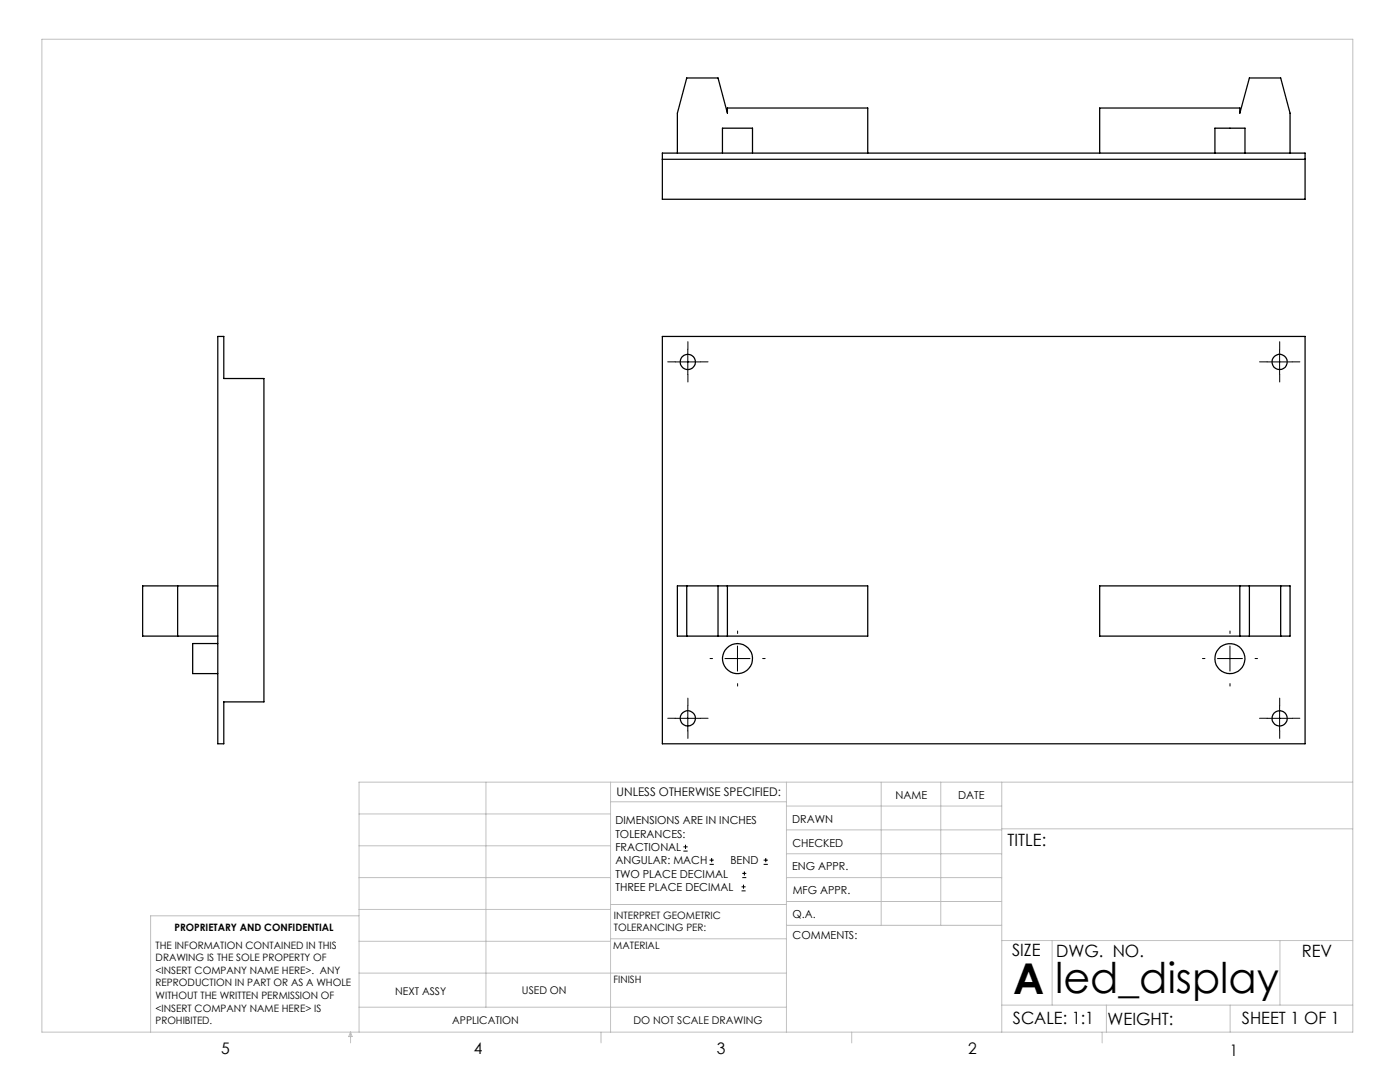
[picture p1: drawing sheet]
<svg xmlns="http://www.w3.org/2000/svg" width="279mm" height="216mm" viewBox="0 0 279 216" stroke-linecap="round" stroke-linejoin="round" font-family="sans-serif">
<g fill="none" stroke="#000" stroke-width=".2">
<path d="M134.8 72.2h5M137.3 69.7v5M252.9 72.2h5M255.4 69.7v5M144.7 131.4h5M147.2 128.9v5M243 131.4h5M245.5 128.9v5M134.8 143.3h5M137.3 140.8v5M252.9 143.3h5M255.4 140.8v5"/>
<path d="M136.4 169.8h.8M136.4 169h.8M136.8 168.6v.8M141.6 172.5h.9M141.6 171.6h.9M142 171.2v.8M148 177.8h.8M148 177h.8M148.1 175.1h.8M148.1 174.3h.8M148.4 176.5v.8M148.6 173.9v.8"/>
<path d="M152.4 172.5h.8M152.4 171.6h.8M152.8 171.2v.8"/>
</g>
<g fill="none" stroke="#000" stroke-width=".2" stroke-dasharray="15.2 1.3 1.3 1.3">
<path d="M134.8 72.2h-1.5M137.3 69.7v-1.5M137.3 74.7v1.5M139.8 72.2h1.5M252.9 72.2h-1.5M255.4 69.7v-1.5M255.4 74.7v1.5M257.9 72.2h1.5M142.2 131.4h-.5M147.2 126.4v-.5M147.2 136.4v.5M152.2 131.4h.5"/>
<path d="M240.5 131.4h-.5M245.5 126.4v-.5M245.5 136.4v.5M250.5 131.4h.5M134.8 143.3h-1.5M137.3 140.8v-1.5M137.3 145.8v1.5M139.8 143.3h1.5M252.9 143.3h-1.5M255.4 140.8v-1.5M255.4 145.8v1.5M257.9 143.3h1.5"/>
</g>
<g fill="none" stroke="#c0c0c0" stroke-width=".2">
<path d="M8.4 7.8h261.6v198.2h-261.6zM97 156.1v44.9M121.8 156.1v49.9M121.8 160h35.2M157 156.1v49.9M175.9 156.1v28.5M187.7 156.1v28.5M199.9 156.1v49.9M270 156.1h-198.4v49.9M71.6 175.1h50.2M71.6 168.8h50.2M71.6 162.4h50.2"/>
<path d="M157 170.4h42.9M157 165.6h42.9M157 160.8h42.9M157 175.1h42.9M157 179.9h42.9M199.9 165.4h70.1M71.6 194.2h85.4M71.6 187.8h50.2M71.6 181.5h50.2M71.6 182.7h-41.5v23.3M121.8 187.3h35.2M121.8 180.5h35.2"/>
<path d="M157 184.6h42.9M199.9 187.7h70.1M210 187.7v12.9M255.4 187.7v12.9M70 206v2.1M70 206l.3 .8h-.7zM71.6 201h85.4M119.9 206v2.1M170 206v2.1M199.9 200.6h70.1M220 206v2.1M220.8 200.6v5.4"/>
<path d="M245.5 200.6v5.4"/>
</g>
<g fill="none" stroke="#000" stroke-width=".25">
<path d="M132.2 30.6h128.3v9.2h-128.3zM132.2 31.8h128.3M135.2 30.6v-8l1.9-7h6.2l1.9 7v-1h28v9M144.2 30.6v-5h6v5M219.5 30.6v-9h27.9v1l1.9-7h6.3l1.9 7v8M242.5 30.6v-5h6v5M43.5 67.1h1.2v8.4h8v64.6h-8v8.3h-1.2zM132.2 67.1h128.3v81.3h-128.3zM35.5 116.9v10M43.5 116.9h-15v10h15M135.2 116.9h38v10h-38zM137.1 116.9v10"/>
<path d="M143.3 116.9v10M145.2 116.9v10M219.5 116.9h38v10h-38zM247.4 116.9v10M249.3 116.9v10M255.6 116.9v10M43.5 128.4h-5v6h5"/>
<circle cx="137.3" cy="72.2" r="1.52"/>
<circle cx="255.4" cy="72.2" r="1.52"/>
<circle cx="147.2" cy="131.4" r="3"/>
<circle cx="245.4" cy="131.4" r="2.99"/>
<circle cx="137.3" cy="143.3" r="1.52"/>
<circle cx="255.4" cy="143.3" r="1.52"/>
</g>
<g font-size="8.5">
<text x="202.2" y="198.3">A</text>
<text x="210.6" y="198.1">led_display</text>
</g>
<g font-size="3.4">
<text x="201.1" y="168.8">TITLE:</text>
<text x="202" y="190.8">SIZE</text>
<text x="210.8" y="190.9">DWG. NO.</text>
<text x="259.8" y="191">REV</text>
<text x="202.1" y="204.4">SCALE: 1:1</text>
<text x="221" y="204.5">WEIGHT:</text>
<text x="247.8" y="204.4">SHEET 1 OF 1</text>
</g>
<g font-size="3.2">
<text x="44.2" y="210.4">5</text>
<text x="94.6" y="210.3">4</text>
<text x="143.1" y="210.4">3</text>
<text x="193.2" y="210.3">2</text>
<text x="245.4" y="210.6">1</text>
</g>
<text font-size="2.4" x="123.1" y="158.9">UNLESS OTHERWISE SPECIFIED:</text>
<g font-size="2.2">
<text x="178.7" y="159.4">NAME</text>
<text x="191.2" y="159.4">DATE</text>
<text x="122.8" y="164.5">DIMENSIONS ARE IN INCHES</text>
<text x="122.8" y="167.1">TOLERANCES:</text>
<text x="158.1" y="164.2">DRAWN</text>
<text x="122.8" y="169.8">FRACTIONAL</text>
<text x="122.8" y="172.5">ANGULAR: MACH</text>
<text x="145.8" y="172.5">BEND</text>
<text x="158.1" y="173.7">ENG APPR.</text>
<text x="158.2" y="169.1">CHECKED</text>
<text x="122.8" y="175.1">TWO PLACE DECIMAL</text>
<text x="122.8" y="177.8">THREE PLACE DECIMAL</text>
<text x="158.2" y="178.4">MFG APPR.</text>
<text x="158.2" y="183.2">Q.A.</text>
<text x="158.2" y="187.4">COMMENTS:</text>
</g>
<g font-size="2.1">
<text x="78.8" y="198.5">NEXT ASSY</text>
<text x="104.2" y="198.4">USED ON</text>
<text x="90.2" y="204.3">APPLICATION</text>
<text x="126.4" y="204.3">DO NOT SCALE DRAWING</text>
</g>
<g font-size="2">
<text x="34.8" y="185.7">PROPRIETARY AND CONFIDENTIAL</text>
<text x="122.5" y="183.3">INTERPRET GEOMETRIC</text>
<text x="122.5" y="185.9">TOLERANCING PER:</text>
<text x="31.1" y="189.3">THE INFORMATION CONTAINED IN THIS</text>
<text x="31.1" y="191.8">DRAWING IS THE SOLE PROPERTY OF</text>
<text x="122.4" y="189.4">MATERIAL</text>
<text x="31.1" y="194.3">&lt;INSERT COMPANY NAME HERE&gt;. ANY</text>
<text x="31.1" y="196.8">REPRODUCTION IN PART OR AS A WHOLE</text>
<text x="122.4" y="196.2">FINISH</text>
<text x="31.1" y="199.4">WITHOUT THE WRITTEN PERMISSION OF</text>
<text x="31.1" y="201.9">&lt;INSERT COMPANY NAME HERE&gt; IS</text>
<text x="31.1" y="204.4">PROHIBITED.</text>
</g>
</svg>
